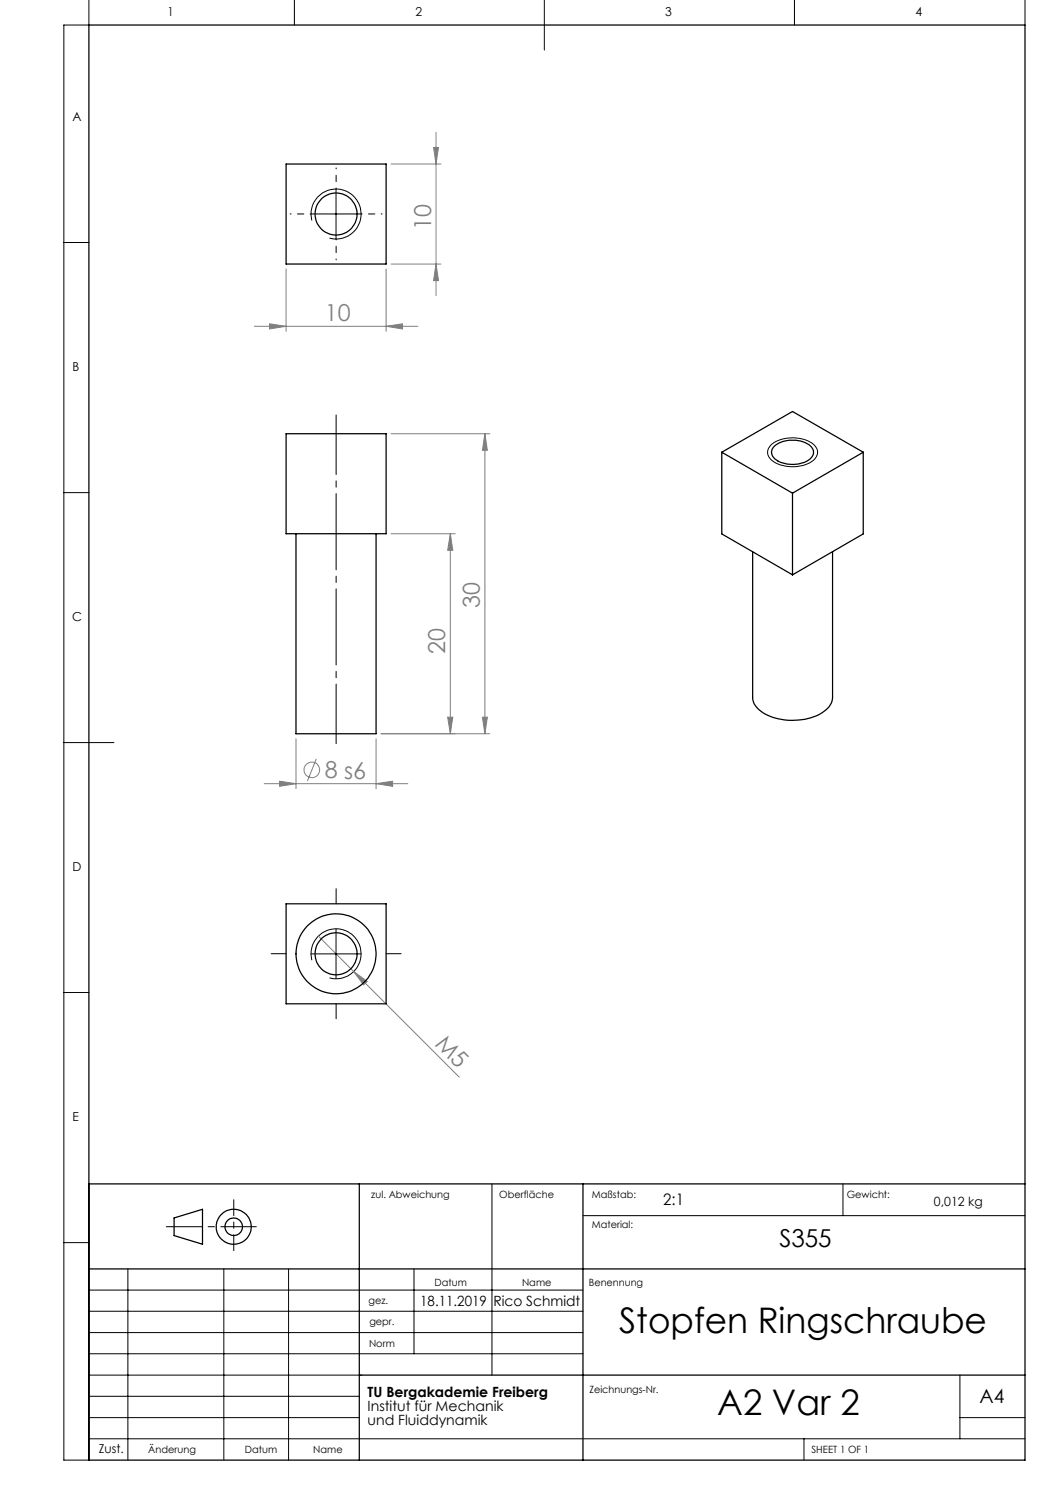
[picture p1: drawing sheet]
<svg xmlns="http://www.w3.org/2000/svg" width="210mm" height="297mm" viewBox="0 0 210 297" stroke-linecap="round" stroke-linejoin="round" font-family="sans-serif">
<g fill="none" stroke="#808080" stroke-width=".2">
<path d="M78.2 32.8h10M86.7 29.5h1l-.5 3.3zM87.2 26.5v32.7M57.2 53.8v12.5M77.2 53.8v12.5M78.2 52.8h10M87.2 52.8l.5 3.3h-1zM50.9 65.3h32.7M53.9 64.8l3.3 .5-3.3 .5zM77.2 65.3l3.3-.5v1zM78.2 86.7h19.8M97 86.7l.5 3.4h-1z"/>
<path d="M97 86.7v60.1M78.2 106.7h12.9M90.1 106.7v40.1M90.1 106.7l.5 3.4h-1.1zM52.8 156.7h28.8M55.9 156.2l3.3 .5-3.3 .6zM59.2 147.7v10.1M63.3 151.8l-1.8 4.4M75.2 156.7l3.3-.5v1.1zM75.2 147.7v10.1M76.2 146.8h21.8M89.5 143.4h1.1l-.5 3.4z"/>
<path d="M96.5 143.4h1l-.5 3.4zM63.7 187.2l7 7.1M70.7 194.3l2.7 2-.7 .7zM70.7 194.3l21.2 21.1"/>
<circle cx="62.4" cy="154" r="1.55"/>
</g>
<g fill="none" stroke="#000" stroke-width=".25">
<path d="M17.8 5h187.2v287h-187.2zM17.8 236.8h187.2M71.9 236.8v55.2M116.6 236.8v55.2M17.8 253.8h187.2M34.8 243.6l5.7-1.7v6.9l-5.7-1.7zM71.9 275h133.1"/>
<circle cx="46.7" cy="245.4" r="1.74"/>
<circle cx="46.7" cy="245.4" r="3.5"/>
</g>
<g fill="none" stroke="#000" stroke-width=".2">
<path d="M17.8 0v5h-5v287h5v-55.2M58.9 0v5M108.9 0v10M158.9 0v5M205 0v5M67.2 37.8v10M12.8 48.5h5M62.2 42.8h10M62.4 44.1a5 5 0 0 1 4.4-6.3 5 5 0 0 1 5.4 5.4 5 5 0 0 1-6.3 4.4M12.8 98.5h5M154.2 89a7.2 7.2 0 0 1 8.7 .1 2.05 2.05 0 0 1-.8 3.4 7.4 7.4 0 0 1-7.9-.6 1.94 1.94 0 0 1 0-2.9zM12.8 148.5h10"/>
<path d="M12.8 198.5h5M62.2 190.8h10M62.4 192a5 5 0 0 1 4.4-6.2 5 5 0 0 1 5.4 5.4 5 5 0 0 1-6.3 4.4M67.2 185.8v10M98.4 236.8v38.2M168.6 236.8v6.3M12.8 248.5h5M17.8 258h98.8M25.6 253.8v38.2M44.8 253.8v38.2M57.7 253.8v38.2M82.8 253.8v17"/>
<path d="M116.6 243.1h88.4M17.8 270.8h98.8M17.8 266.5h98.8M17.8 262.3h98.8M17.8 279.3h54.1M17.8 275h54.6M192 275v12.8M17.8 287.8h187.2M17.8 283.5h54.1M160.8 287.8v4.2M192 283.5h13"/>
</g>
<path d="M67.2 148.7v-65.7" fill="none" stroke="#000" stroke-width=".2" stroke-dasharray="15.2 1.3 1.3 1.3" stroke-dashoffset="3.3"/>
<path d="M33.3 245.3h18" fill="none" stroke="#000" stroke-width=".2" stroke-dasharray="15.2 1.3 1.3 1.3" stroke-dashoffset="8.1"/>
<path d="M46.8 239.9v10.2" fill="none" stroke="#000" stroke-width=".2" stroke-dasharray="15.2 1.3 1.3 1.3" stroke-dashoffset="12.1"/>
<path d="M67.2 37.8v-4.2M62.2 42.8h-4.2M67.2 47.8v4.2M72.2 42.8h4.2" fill="none" stroke="#000" stroke-width=".2" stroke-dasharray="15.2 1.3 1.3 1.3" stroke-dashoffset="15"/>
<path d="M57.2 190.7h-3M67.2 180.7v-3M77.2 190.7h3M67.2 200.7v3" fill="none" stroke="#000" stroke-width=".2" stroke-dasharray="15.2 1.3 1.3 1.3"/>
<g fill="#808080">
<path d="M70.7 194.3l2.7 2-.7 .7z"/>
<path d="M55.9 156.2l3.3 .5-3.3 .6zM75.2 156.7l3.3-.5v1.1zM53.9 64.8l3.3 .5-3.3 .5zM77.2 65.3l3.3-.5v1z"/>
<path d="M89.5 143.4h1.1l-.5 3.4zM90.1 106.7l.5 3.4h-1.1z"/>
<path d="M87.2 52.8l.5 3.3h-1zM86.7 29.5h1l-.5 3.3z"/>
<path d="M97 86.7l.5 3.4h-1zM96.5 143.4h1l-.5 3.4z"/>
</g>
<g fill="none" stroke="#000" stroke-width=".25">
<path d="M57.2 32.8h20v20h-20zM57.2 86.7h20v20h-20zM144.4 90.4v16.4l14.1 8.2M144.4 90.4l14.1 8.2M144.4 90.4l14.1-8.1 14.1 8.1M155 89.1a6.1 6.1 0 0 1 7.2 .3 1.73 1.73 0 0 1-.7 2.8 6.1 6.1 0 0 1-6.7-.7 1.57 1.57 0 0 1 .2-2.4zM158.5 98.6v16.4M172.6 90.4l-14.1 8.2M172.6 90.4v16.4l-14.1 8.2M59.2 106.7v40.1h16v-40.1M150.5 110.3v29.1a4.6 4.6 0 0 0 3.5 3.9 12.2 12.2 0 0 0 10.9-1.1 3.6 3.6 0 0 0 1.6-2.8v-29.1M57.2 180.8h20v20h-20z"/>
<circle cx="67.2" cy="42.8" r="4.2"/>
<circle cx="67.2" cy="190.8" r="8"/>
<circle cx="67.2" cy="190.8" r="4.2"/>
</g>
<g font-size="7.1">
<text x="123.8" y="266.6">Stopfen Ringschraube</text>
<text x="143.5" y="283">A2 Var 2</text>
</g>
<text font-size="4.9" x="155.9" y="249.5">S355</text>
<g font-size="4.7" fill="#808080">
<text x="86.2" y="45.9" transform="rotate(-90 86.2 45.9)">10</text>
<text x="65" y="64.2">10</text>
<text x="96" y="121.6" transform="rotate(-90 96 121.6)">30</text>
<text x="89.1" y="130.8" transform="rotate(-90 89.1 130.8)">20</text>
<text x="64.9" y="155.7">8 s6</text>
<text x="86.8" y="208.9" transform="rotate(45 86.8 208.9)">M5</text>
</g>
<text font-size="3.9" x="195.9" y="280.6">A4</text>
<text font-size="3.2" x="132.7" y="241.1">2:1</text>
<g font-size="2.8">
<text x="84" y="261.1">18.11.2019</text>
<text x="98.7" y="261.1">Rico Schmidt</text>
<text x="73.5" y="279.4">TU Bergakademie Freiberg</text>
<text x="73.5" y="282.2">Institut für Mechanik</text>
<text x="73.5" y="285">und Fluiddynamik</text>
</g>
<g font-size="2.5">
<text x="33.5" y="3.2">1</text>
<text x="83.1" y="3.2">2</text>
<text x="133.1" y="3.2">3</text>
<text x="183.1" y="3.2">4</text>
<text x="14.5" y="24.2">A</text>
<text x="14.5" y="74.2">B</text>
<text x="14.5" y="124.2">C</text>
<text x="14.5" y="174.2">D</text>
<text x="14.5" y="224.2">E</text>
<text x="186.8" y="241.1">0,012 kg</text>
<text x="19.8" y="290.5">Zust.</text>
</g>
<g font-size="2">
<text x="74.3" y="239.6">zul. Abweichung</text>
<text x="99.9" y="239.6">Oberfläche</text>
<text x="118.4" y="239.6">Maßstab:</text>
<text x="169.3" y="239.6">Gewicht:</text>
<text x="118.4" y="245.6">Material:</text>
<text x="86.9" y="257.2">Datum</text>
<text x="104.4" y="257.2">Name</text>
<text x="117.8" y="257.2">Benennung</text>
<text x="73.7" y="260.7">gez.</text>
<text x="73.8" y="269.4">Norm</text>
<text x="73.9" y="265">gepr.</text>
<text x="117.9" y="278.6">Zeichnungs-Nr.</text>
<text x="29.7" y="290.5">Änderung</text>
<text x="49" y="290.5">Datum</text>
<text x="62.7" y="290.5">Name</text>
<text x="162.3" y="290.6">SHEET 1 OF 1</text>
</g>
</svg>
